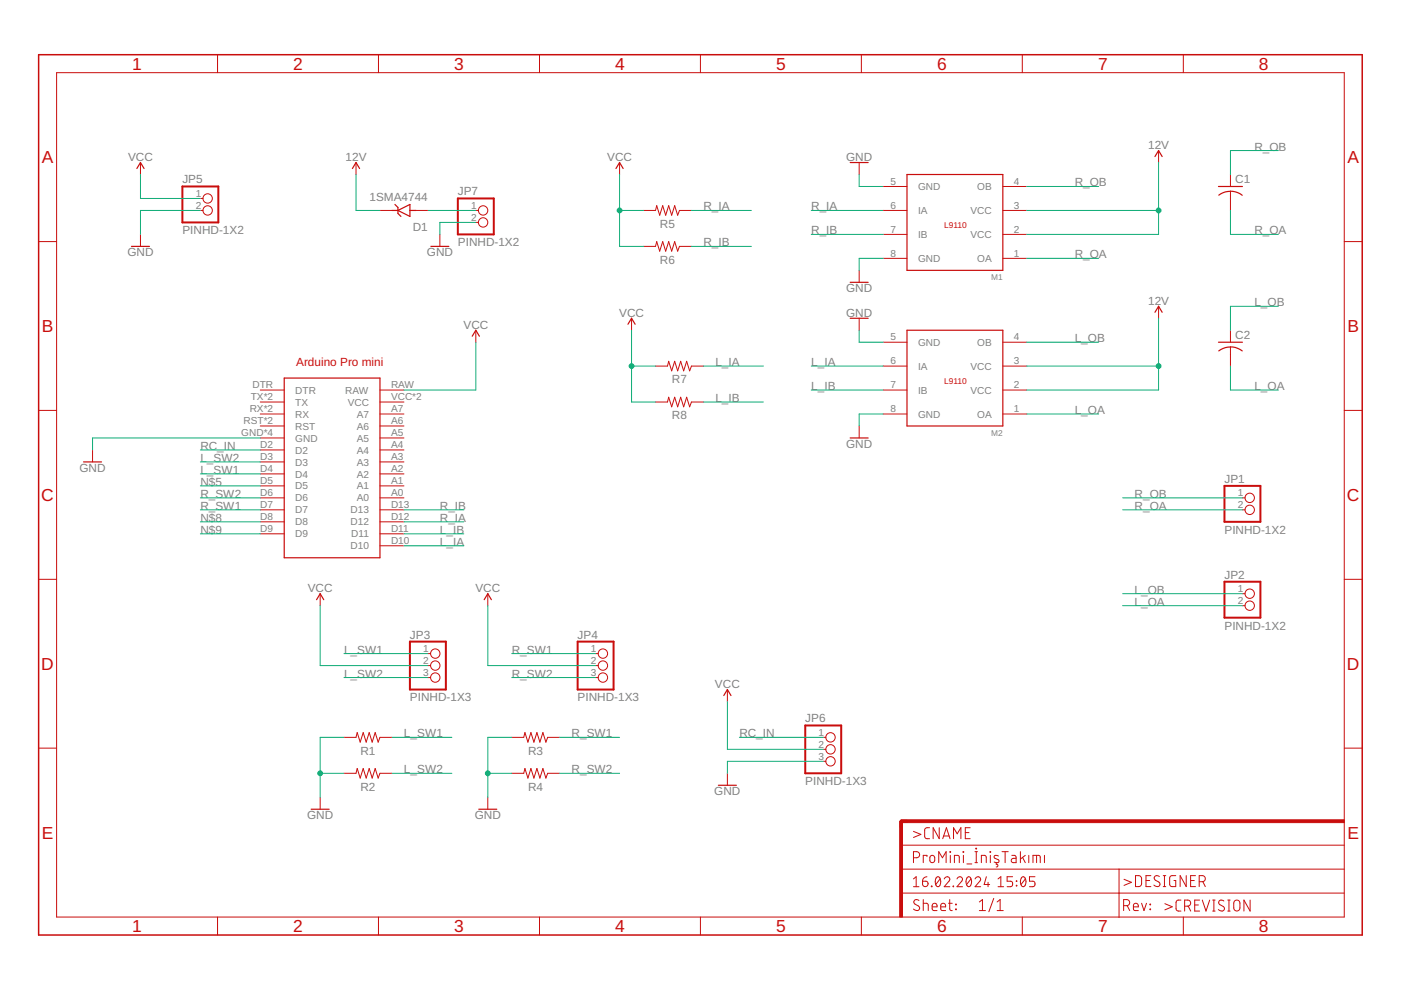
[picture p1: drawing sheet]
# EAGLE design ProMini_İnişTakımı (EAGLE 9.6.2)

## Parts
ARDUINO1  ARDUINO_PRO_MINI  [ARDUINO_PRO_MINI]
C1  C-US_CHIP-0805(2012-METRIC)  [CAPC2012X110]
C2  C-US_CHIP-0805(2012-METRIC)  [CAPC2012X110]
D1  1SMA4744  [DIOM4325X250N]
JP1  PINHD-1X2  [1X02]
JP2  PINHD-1X2  [1X02]
JP3  PINHD-1X3  [1X03]
JP4  PINHD-1X3  [1X03]
JP5  PINHD-1X2  [1X02]
JP6  PINHD-1X3  [1X03]
JP7  PINHD-1X2  [1X02]
M1  L9110  [SO8P]
M2  L9110  [SO8P]
R1  R-US_CHIP-0805(2012-METRIC)  [RESC2012X65]
R2  R-US_CHIP-0805(2012-METRIC)  [RESC2012X65]
R3  R-US_CHIP-0805(2012-METRIC)  [RESC2012X65]
R4  R-US_CHIP-0805(2012-METRIC)  [RESC2012X65]
R5  R-US_CHIP-0805(2012-METRIC)  [RESC2012X65]
R6  R-US_CHIP-0805(2012-METRIC)  [RESC2012X65]
R7  R-US_CHIP-0805(2012-METRIC)  [RESC2012X65]
R8  R-US_CHIP-0805(2012-METRIC)  [RESC2012X65]

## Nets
12V: D1.C(K) M1.2(VCC) M1.3(VCC) M2.2(VCC) M2.3(VCC)
GND: ARDUINO1.GND ARDUINO1.GND@1(GND) ARDUINO1.GND@2(GND) ARDUINO1.GND@3(GND) JP5.2 JP6.3 JP7.2 M1.5(GND) M1.8(GND) M2.5(GND) M2.8(GND) R1.2 R2.2 R3.2 R4.2
L_IA: ARDUINO1.D10 M2.6(IA) R7.1
L_IB: ARDUINO1.D11 M2.7(IB) R8.1
L_OA: C2.2 JP2.2 M2.1(OA)
L_OB: C2.1 JP2.1 M2.4(OB)
L_SW1: ARDUINO1.D4 JP3.1 R1.1
L_SW2: ARDUINO1.D3 JP3.3 R2.1
N$1: D1.A JP7.1
N$5: ARDUINO1.D5
N$8: ARDUINO1.D8
N$9: ARDUINO1.D9
R_IA: ARDUINO1.D12 M1.6(IA) R5.1
R_IB: ARDUINO1.D13 M1.7(IB) R6.1
R_OA: C1.2 JP1.2 M1.1(OA)
R_OB: C1.1 JP1.1 M1.4(OB)
R_SW1: ARDUINO1.D7 JP4.1 R3.1
R_SW2: ARDUINO1.D6 JP4.3 R4.1
RC_IN: ARDUINO1.D2 JP6.1
VCC: ARDUINO1.RAW JP3.2 JP4.2 JP5.1 JP6.2 R5.2 R6.2 R7.2 R8.2
Unconnected: ARDUINO1.A0 ARDUINO1.A1 ARDUINO1.A2 ARDUINO1.A3 ARDUINO1.A4 ARDUINO1.A5 ARDUINO1.A6 ARDUINO1.A7 ARDUINO1.DTR ARDUINO1.RST ARDUINO1.RST@1(RST) ARDUINO1.RX ARDUINO1.RX@1(RX) ARDUINO1.TX ARDUINO1.TX@1(TX)

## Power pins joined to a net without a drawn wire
VCC: ARDUINO1.VCC ARDUINO1.VCC@1(VCC)

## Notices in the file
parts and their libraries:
SparkFun-Aesthetics: Licensing: Creative Commons ShareAlike 4.0 International - https://creativecommons.org/licenses/by-sa/4.0
